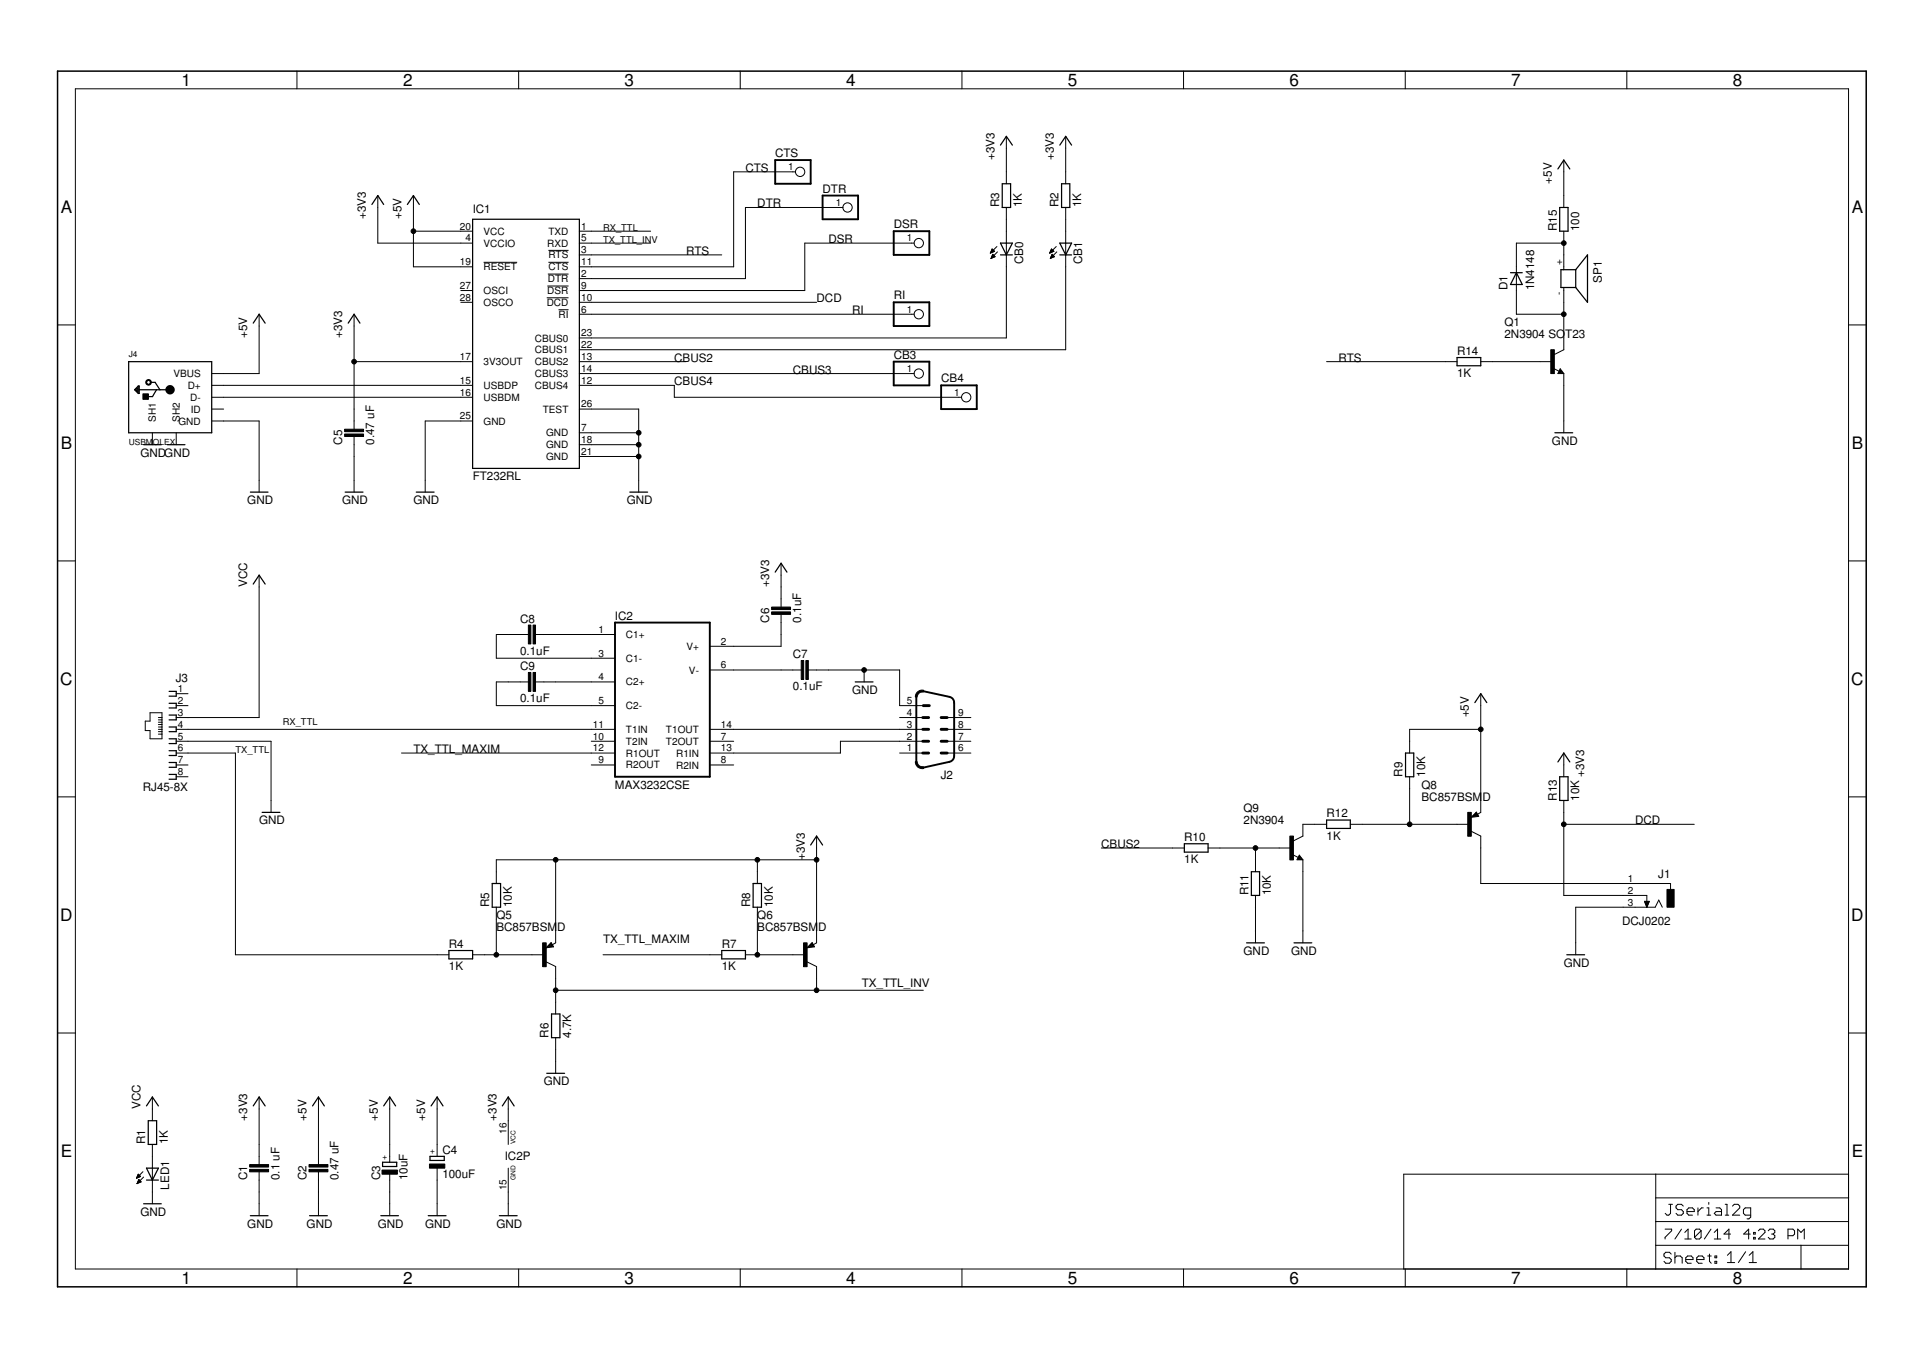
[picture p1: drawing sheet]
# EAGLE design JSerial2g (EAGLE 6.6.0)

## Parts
C1  0.1 uF  CAPACITOR_0805  [CAPC2012X145AN]
C2  0.47 uF  CAPACITOR_0805  [CAPC2012X145AN]
C3  10uF  POLARISED_A_CASE  [CAPMP3216X180N]
C4  100uF  CPOL-EUE2.5-6  [E2,5-6]
C5  0.47 uF  CAPACITOR_0805  [CAPC2012X145AN]
C6  0.1uF  CAPACITOR_0805  [CAPC2012X145AN]
C7  0.1uF  CAPACITOR_0805  [CAPC2012X145AN]
C8  0.1uF  CAPACITOR_0805  [CAPC2012X145AN]
C9  0.1uF  CAPACITOR_0805  [CAPC2012X145AN]
CB0  LED3MM  [LED3MM]
CB1  LED3MM  [LED3MM]
CB3  PINHD-1X1  [1X01]
CB4  PINHD-1X1  [1X01]
CTS  PINHD-1X1  [1X01]
D1  1N4148  DIODE_SOD-123  [SOD3718X135N]
DSR  PINHD-1X1  [1X01]
DTR  PINHD-1X1  [1X01]
IC1  FT232RL  [SSOP28]
IC2  MAX3232CSE  [SO16]
J1  DCJ0202  [DCJ0202]
J2  M09D  [M09D]
J3  RJ45-8X  [RJ45-NO-SHIELD]
J4  USBMOLEX  [HW-MU-5F-20]
LED1  LED3MM  [LED3MM]
Q1  2N3904 SOT23  NPN_SOT-23  [SOT95P280X135-3N]
Q5  BC857BSMD  [SOT23-BEC]
Q6  BC857BSMD  [SOT23-BEC]
Q8  BC857BSMD  [SOT23-BEC]
Q9  2N3904  NPN_SOT-23  [SOT95P280X135-3N]
R1  1K  RESISTOR_0805  [RESC2012X70N]
R2  1K  RESISTOR_0805  [RESC2012X70N]
R3  1K  RESISTOR_0805  [RESC2012X70N]
R4  1K  RESISTOR_0805  [RESC2012X70N]
R5  10K  RESISTOR_0805  [RESC2012X70N]
R6  4.7K  RESISTOR_0805  [RESC2012X70N]
R7  1K  RESISTOR_0805  [RESC2012X70N]
R8  10K  RESISTOR_0805  [RESC2012X70N]
R9  10K  RESISTOR_0805  [RESC2012X70N]
R10  1K  RESISTOR_0805  [RESC2012X70N]
R11  10K  RESISTOR_0805  [RESC2012X70N]
R12  1K  RESISTOR_0805  [RESC2012X70N]
R13  10K  RESISTOR_0805  [RESC2012X70N]
R14  1K  RESISTOR_0805  [RESC2012X70N]
R15  100  RESISTOR_0805  [RESC2012X70N]
RI  PINHD-1X1  [1X01]
SP1  KSS1201  [KSS1201]

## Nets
+3V3: C1.2 C5.2 C6.2 IC1.4(VCCIO) IC1.17(3V3OUT) IC2.16(VCC) Q5.E Q6.E R2.2 R3.2 R5.2 R8.2 R13.2
+5V [power]: C2.2 C3.+ C4.+ IC1.19(!RESET) IC1.20(VCC) J4.VBUS Q8.E R9.2 R15.2
CBUS0: CB0.K(C) IC1.23(CBUS0)
CBUS1: CB1.K(C) IC1.22(CBUS1)
CBUS2: IC1.13(CBUS2) R10.1
CBUS3: CB3.1 IC1.14(CBUS3)
CBUS4: CB4.1 IC1.12(CBUS4)
CTS [power]: CTS.1 IC1.11(!CTS)
DCD [power]: IC1.10(!DCD) J1.2 R13.1
DSR [power]: DSR.1 IC1.9(!DSR)
DTR: DTR.1 IC1.2(!DTR)
GND [power]: C1.1 C2.1 C3.- C4.- C5.1 C7.2 IC1.7(GND) IC1.18(GND) IC1.21(GND) IC1.25(GND) IC1.26(TEST) IC2.15(GND) J1.3 J2.5 J3.5 J4.GND J4.SH1 J4.SH2 LED1.K(C) Q1.2(E) Q9.2(E) R6.1 R11.1
N$1: LED1.A R1.1
N$2: C8.1 IC2.3(C1-)
N$3: IC1.15(USBDP) J4.D+
N$4: IC1.16(USBDM) J4.D-
N$5: CB1.A R2.1
N$6: CB0.A R3.1
N$7: C8.2 IC2.1(C1+)
N$8: C9.1 IC2.5(C2-)
N$9: C9.2 IC2.4(C2+)
N$10: C6.1 IC2.2(V+)
N$11: C7.1 IC2.6(V-)
N$12: IC2.14(T1OUT) J2.3
N$13: IC2.13(R1IN) J2.2
N$14: J1.1 Q8.C
N$15: Q5.B R4.2 R5.1
N$16: Q6.B R7.2 R8.1
N$17: Q9.1(B) R10.2 R11.2
N$18: Q9.3(C) R12.1
N$19: Q8.B R9.1 R12.2
N$20: Q1.1(B) R14.2
N$21: D1.A Q1.3(C) SP1.-
N$22: D1.K R15.1 SP1.+
RI: IC1.6(!RI) RI.1
RTS: IC1.3(!RTS) R14.1
RX_TTL: IC1.1(TXD) IC2.11(T1IN) J3.4
TX_TTL: J3.6 R4.1
TX_TTL_INV: IC1.5(RXD) Q5.C Q6.C R6.2
TX_TTL_MAXIM: IC2.12(R1OUT) R7.1
VCC [power]: J3.3 R1.2
Unconnected: IC1.27(OSCI) IC1.28(OSCO) IC2.7(T2OUT) IC2.8(R2IN) IC2.9(R2OUT) IC2.10(T2IN) J2.1 J2.4 J2.6 J2.7 J2.8 J2.9 J3.1 J3.2 J3.7 J3.8 J4.ID
